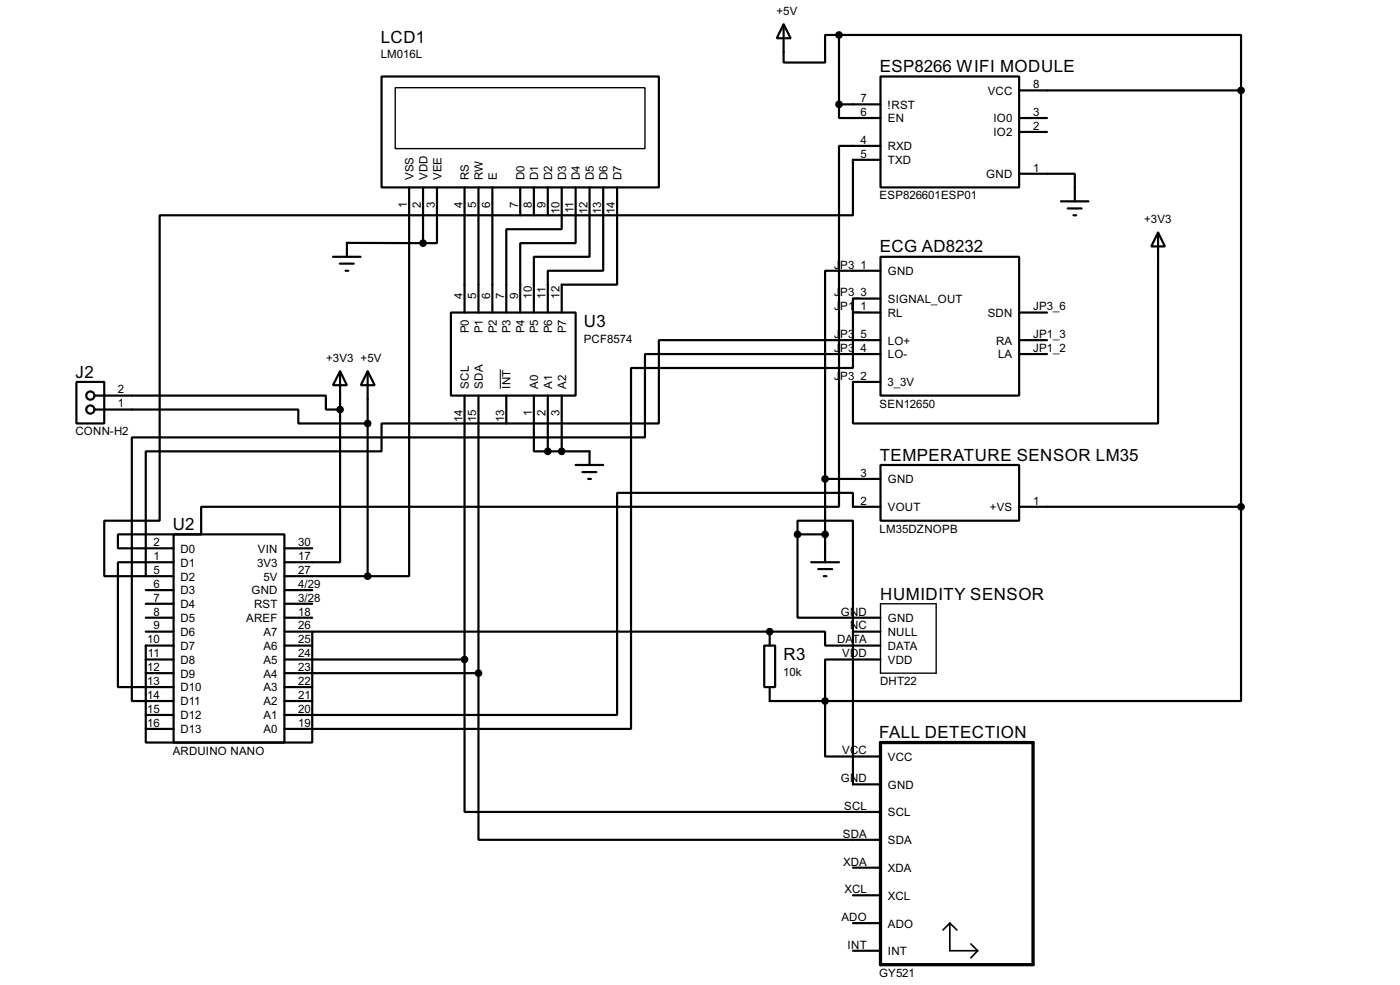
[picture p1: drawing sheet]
<svg xmlns="http://www.w3.org/2000/svg" width="256mm" height="180mm" viewBox="0 0 256 180" stroke-linecap="round" stroke-linejoin="round" font-family="sans-serif">
<g fill="none" stroke="#000" stroke-width=".4">
<path d="M69.9 14h50.8v20.3h-50.8zM143.6 4.5l1.3 2.5h-2.6zM143.6 4.5v7h7.6v-5.1h2.5M153.7 19.1v2.5h7.6M153.7 6.4h73.7v10.2M153.7 19.1h7.6M153.7 6.4v12.7M161.3 14h25.4v20.3h-25.4zM186.7 16.6h40.7M227.4 16.6v76.2M75 34.3v71.2h-7.6M77.5 34.3v10.2"/>
<path d="M80.1 34.3v10.2h-2.6M85.1 34.3v22.9M87.7 34.3v22.9M90.2 34.3v22.9M95.3 34.3v5.1M97.8 34.3v5.1M100.4 34.3v5.1M102.9 34.3v7.7h-10.1v15.2M105.5 34.3v10.2h-10.2v12.7M108 34.3v12.7h-10.2v10.2M110.5 34.3v15.3h-10.1v7.6M113.1 34.3v17.8h-10.2v5.1"/>
<path d="M161.3 29.3h-5v10.1h-127v55.9h-10.2v10.2h7.6v-2.6h5.1M161.3 26.7h-7.6v66.1h-116.8v5h-15.3v2.6h10.2M186.7 31.8h10.2v5.1M186.7 21.6h5.1M186.7 24.2h5.1M194.4 36.9h5M195.6 38.2h2.6M196.7 39.4h.5M61 47h5.1M62.3 48.3h2.5M63.3 49.6h.5M77.5 44.5h-13.9v2.5"/>
<path d="M82.6 57.2h22.9v15.2h-22.9zM156.3 57.2h5M161.3 47h25.4v25.4h-25.4zM161.3 49.6h-10.1v38.1M161.3 54.7h-5v12.7h-40.7v66h-63.5M186.7 57.2h5.1M212.2 42.6l1.2 2.5h-2.5zM212.2 42.6v34.9h-55.9v-7.6h5M14 69.9h5.1v7.6h-5.1zM17.3 72.4h42.4v2.6h2.6M17.3 75h37.4v2.5h12.7M62.3 68l1.3 2.5h-2.6z"/>
<path d="M62.3 75v27.9h-10.2M62.3 68v7M67.4 68l1.3 2.5h-2.6zM67.4 68v37.5M85.1 72.4v48.3M87.7 72.4v50.8M92.8 72.4v5.1M97.8 72.4v10.2h2.6M100.4 72.4v10.2M102.9 72.4v10.2M161.3 62.3h-40.6v15.2h-50.8v5.1h-43.2v20.3h-5.1v22.9h10.2M161.3 64.8h-43.1v15.3h-94v48.2h7.6"/>
<path d="M186.7 64.8h5.1M186.7 62.3h5.1M31.8 97.8h20.3v38.1h-20.3zM100.4 82.6h7.6v2.5M105.5 85.1h5M106.7 86.4h2.6M107.8 87.7h.5M146.1 97.8v15.3h15.2M146.1 97.8v-2.5h10.2v48.3h5M146.1 97.8h5.1M151.2 87.7v15.2M151.2 87.7h10.1"/>
<path d="M161.3 85.1h25.4v10.2h-25.4zM161.3 92.8h-5v-2.6h-43.2v40.7h-61M186.7 92.8h40.7M227.4 92.8v35.5h-76.2M26.7 105.5h5.1M26.7 113.1h5.1M26.7 115.6h5.1M26.7 108h5.1M26.7 110.5h5.1M52.1 105.5h15.3M52.1 118.2h5.1M52.1 113.1h5.1"/>
<path d="M52.1 115.6h5.1M52.1 100.4h5.1M52.1 108h5.1M52.1 110.5h5.1M140 118.2h2v7.6h-2zM141 115.6h10.2v2.6h10.1M141 115.6h-83.8v20.3h-30.5v-17.7h5.1M141 115.6v2.6M148.6 102.9h5.1M149.9 104.2h2.6M150.9 105.5h.5M156.3 115.6h5"/>
<path d="M26.7 120.7h5.1M26.7 123.2h5.1M26.7 130.9h5.1M26.7 133.4h5.1M52.1 128.3h5.1M52.1 120.7h33M52.1 123.2h35.6M52.1 125.8h5.1M85.1 120.7v27.9h76.2M87.7 123.2v30.5h73.6M141 125.8v2.5h10.2M151.2 128.3v10.2h10.1"/>
<path d="M161.3 120.7h-10.1v7.6M156.3 158.8h5M156.3 169h5M156.3 174h5M156.3 163.9h5"/>
<circle cx="16.5" cy="72.4" r=".75"/>
<circle cx="16.5" cy="75" r=".75"/>
</g>
<circle cx="141" cy="115.6" r=".2" fill="#000"/>
<path d="M91.7 67.6v3.5" fill="none" stroke="#000" stroke-width=".18"/>
<path d="M72.4 16.1h45.8v11.1h-45.8zM161.3 110.5h10.2v12.7h-10.2z" fill="none" stroke="#000" stroke-width=".25"/>
<g fill="#000" stroke="#000" stroke-width=".4">
<circle cx="153.7" cy="19.1" r=".5"/>
<circle cx="153.7" cy="6.4" r=".5"/>
<circle cx="227.3" cy="16.6" r=".5"/>
<circle cx="77.5" cy="44.5" r=".5"/>
<circle cx="62.3" cy="75" r=".5"/>
<circle cx="67.3" cy="77.5" r=".5"/>
<circle cx="100.3" cy="82.6" r=".5"/>
<circle cx="102.9" cy="82.6" r=".5"/>
<circle cx="146.1" cy="97.8" r=".5"/>
<circle cx="151.1" cy="97.8" r=".5"/>
<circle cx="151.1" cy="87.7" r=".5"/>
<circle cx="227.3" cy="92.8" r=".5"/>
<circle cx="67.3" cy="105.5" r=".5"/>
<circle cx="141" cy="115.6" r=".5"/>
<circle cx="85.1" cy="120.7" r=".5"/>
<circle cx="87.6" cy="123.2" r=".5"/>
<circle cx="151.1" cy="128.3" r=".5"/>
</g>
<path d="M161.3 135.9h28v40.7h-28z" fill="none" stroke="#000" stroke-width=".6"/>
<path d="M174 169v5h5.1M174 169l-1.2 1.2M174 169l1.3 1.2M177.9 172.8l1.2 1.2M179.1 174l-1.2 1.3" fill="none" stroke="#000" stroke-width=".3"/>
<g font-size="3.5">
<text x="69.8" y="7.8">LCD1</text>
<text x="161.2" y="13.2">ESP8266 WIFI MODULE</text>
<text x="161.2" y="46.2">ECG AD8232</text>
<text x="107" y="59.9">U3</text>
<text x="13.9" y="69.1">J2</text>
<text x="161.2" y="84.3">TEMPERATURE SENSOR LM35</text>
<text x="31.7" y="97">U2</text>
<text x="161.3" y="109.8">HUMIDITY SENSOR</text>
<text x="143.6" y="120.9">R3</text>
<text x="161.1" y="135">FALL DETECTION</text>
</g>
<g font-size="2.4">
<text x="142.3" y="2.8">+5V</text>
<text x="69.7" y="10.7">LM016L</text>
<text x="180.9" y="17.3">VCC</text>
<text x="189.3" y="16.2">8</text>
<text x="157.7" y="18.7">7</text>
<text x="157.7" y="21.2">6</text>
<text x="162.6" y="19.9">!RST</text>
<text x="162.6" y="22.4">EN</text>
<text x="182" y="22.4">IO0</text>
<text x="189.3" y="21.2">3</text>
<text x="189.3" y="23.8">2</text>
<text x="157.7" y="26.3">4</text>
<text x="157.7" y="28.9">5</text>
<text x="162.6" y="27.5">RXD</text>
<text x="182" y="25">IO2</text>
<text x="75.8" y="33" transform="rotate(-90 75.8 33)">VSS</text>
<text x="78.3" y="33" transform="rotate(-90 78.3 33)">VDD</text>
<text x="80.9" y="33" transform="rotate(-90 80.9 33)">VEE</text>
<text x="85.9" y="33" transform="rotate(-90 85.9 33)">RS</text>
<text x="88.5" y="33" transform="rotate(-90 88.5 33)">RW</text>
<text x="91" y="33" transform="rotate(-90 91 33)">E</text>
<text x="96.1" y="33" transform="rotate(-90 96.1 33)">D0</text>
<text x="98.6" y="33" transform="rotate(-90 98.6 33)">D1</text>
<text x="101.2" y="33" transform="rotate(-90 101.2 33)">D2</text>
<text x="103.7" y="33" transform="rotate(-90 103.7 33)">D3</text>
<text x="106.3" y="33" transform="rotate(-90 106.3 33)">D4</text>
<text x="108.8" y="33" transform="rotate(-90 108.8 33)">D5</text>
<text x="111.3" y="33" transform="rotate(-90 111.3 33)">D6</text>
<text x="113.9" y="33" transform="rotate(-90 113.9 33)">D7</text>
<text x="162.6" y="30">TXD</text>
<text x="180.7" y="32.6">GND</text>
<text x="189.3" y="31.4">1</text>
<text x="74.6" y="38" transform="rotate(-90 74.6 38)">1</text>
<text x="77.1" y="38" transform="rotate(-90 77.1 38)">2</text>
<text x="79.7" y="38" transform="rotate(-90 79.7 38)">3</text>
<text x="84.7" y="38" transform="rotate(-90 84.7 38)">4</text>
<text x="87.3" y="38" transform="rotate(-90 87.3 38)">5</text>
<text x="89.8" y="38" transform="rotate(-90 89.8 38)">6</text>
<text x="94.9" y="38" transform="rotate(-90 94.9 38)">7</text>
<text x="97.4" y="38" transform="rotate(-90 97.4 38)">8</text>
<text x="100" y="38" transform="rotate(-90 100 38)">9</text>
<text x="102.5" y="39.2" transform="rotate(-90 102.5 39.2)">10</text>
<text x="105.1" y="39" transform="rotate(-90 105.1 39)">11</text>
<text x="107.6" y="39.2" transform="rotate(-90 107.6 39.2)">12</text>
<text x="110.1" y="39.2" transform="rotate(-90 110.1 39.2)">13</text>
<text x="112.7" y="39.2" transform="rotate(-90 112.7 39.2)">14</text>
<text x="161.1" y="36.5">ESP826601ESP01</text>
<text x="209.6" y="40.9">+3V3</text>
<text x="152.8" y="49.2">J</text>
<text x="153.9" y="49.2">P3_1</text>
<text x="162.6" y="50.4">GND</text>
<text x="84.7" y="54.7" transform="rotate(-90 84.7 54.7)">4</text>
<text x="87.3" y="54.7" transform="rotate(-90 87.3 54.7)">5</text>
<text x="89.8" y="54.7" transform="rotate(-90 89.8 54.7)">6</text>
<text x="92.4" y="54.7" transform="rotate(-90 92.4 54.7)">7</text>
<text x="94.9" y="54.7" transform="rotate(-90 94.9 54.7)">9</text>
<text x="97.4" y="54.7" transform="rotate(-90 97.4 54.7)">10</text>
<text x="100" y="54.7" transform="rotate(-90 100 54.7)">11</text>
<text x="102.5" y="54.7" transform="rotate(-90 102.5 54.7)">12</text>
<text x="152.8" y="56.8">J</text>
<text x="152.8" y="54.3">J</text>
<text x="153.9" y="56.8">P1</text>
<text x="153.9" y="54.3">P3_3</text>
<text x="156.5" y="56.8">_1</text>
<text x="162.6" y="58">RL</text>
<text x="162.6" y="55.4">SIGNAL_OUT</text>
<text x="180.9" y="58">SDN</text>
<text x="189.3" y="56.8">JP3_6</text>
<text x="85.9" y="61" transform="rotate(-90 85.9 61)">P0</text>
<text x="88.5" y="61" transform="rotate(-90 88.5 61)">P1</text>
<text x="91" y="61" transform="rotate(-90 91 61)">P2</text>
<text x="93.6" y="61" transform="rotate(-90 93.6 61)">P3</text>
<text x="96.1" y="61" transform="rotate(-90 96.1 61)">P4</text>
<text x="98.6" y="61" transform="rotate(-90 98.6 61)">P5</text>
<text x="101.2" y="61" transform="rotate(-90 101.2 61)">P6</text>
<text x="103.7" y="61" transform="rotate(-90 103.7 61)">P7</text>
<text x="106.9" y="62.8">PCF8574</text>
<text x="152.8" y="61.9">J</text>
<text x="152.8" y="64.4">J</text>
<text x="153.9" y="61.9">P3</text>
<text x="153.9" y="64.4">P3</text>
<text x="156.5" y="61.9">_5</text>
<text x="156.5" y="64.4">_4</text>
<text x="162.6" y="63.1">LO+</text>
<text x="162.6" y="65.6">LO-</text>
<text x="182.5" y="63.1">RA</text>
<text x="182.8" y="65.6">LA</text>
<text x="189.3" y="64.4">JP1_2</text>
<text x="189.3" y="61.9">JP1_3</text>
<text x="21.6" y="72">2</text>
<text x="59.8" y="66.3">+3V3 +5V</text>
<text x="85.9" y="71.1" transform="rotate(-90 85.9 71.1)">SCL</text>
<text x="88.5" y="71.1" transform="rotate(-90 88.5 71.1)">SDA</text>
<text x="93.6" y="71.1" transform="rotate(-90 93.6 71.1)">INT</text>
<text x="98.6" y="71.1" transform="rotate(-90 98.6 71.1)">A0</text>
<text x="101.2" y="71.1" transform="rotate(-90 101.2 71.1)">A1</text>
<text x="103.7" y="71.1" transform="rotate(-90 103.7 71.1)">A2</text>
<text x="152.8" y="69.5">J</text>
<text x="153.9" y="69.5">P3_2</text>
<text x="162.6" y="70.7">3_3V</text>
<text x="21.6" y="74.6">1</text>
<text x="84.7" y="77.3" transform="rotate(-90 84.7 77.3)">14</text>
<text x="87.3" y="77.3" transform="rotate(-90 87.3 77.3)">15</text>
<text x="92.4" y="77.3" transform="rotate(-90 92.4 77.3)">13</text>
<text x="97.4" y="76.1" transform="rotate(-90 97.4 76.1)">1</text>
<text x="100" y="76.1" transform="rotate(-90 100 76.1)">2</text>
<text x="102.5" y="76.1" transform="rotate(-90 102.5 76.1)">3</text>
<text x="161.1" y="74.6">SEN12650</text>
<text x="13.8" y="79.7">CONN-H2</text>
<text x="157.7" y="87.3">3</text>
<text x="162.6" y="88.5">GND</text>
<text x="157.7" y="92.4">2</text>
<text x="162.6" y="93.6">VOUT</text>
<text x="181.3" y="93.6">+VS</text>
<text x="189.3" y="92.4">1</text>
<text x="28.1" y="100">2</text>
<text x="33.1" y="101.2">D0</text>
<text x="47.2" y="101.2">VIN</text>
<text x="54.7" y="100">30</text>
<text x="161.1" y="97.5">LM35DZNOPB</text>
<text x="28.1" y="102.5">1</text>
<text x="28.1" y="105.1">5</text>
<text x="28.1" y="107.6">6</text>
<text x="33.1" y="103.7">D1</text>
<text x="33.1" y="106.3">D2</text>
<text x="47.1" y="103.7">3V3</text>
<text x="48.3" y="106.3">5V</text>
<text x="54.7" y="107.6">4/29</text>
<text x="54.7" y="105.1">27</text>
<text x="54.7" y="102.5">17</text>
<text x="28.1" y="110.1">7</text>
<text x="28.1" y="112.7">8</text>
<text x="33.1" y="108.8">D3</text>
<text x="33.1" y="111.3">D4</text>
<text x="33.1" y="113.9">D5</text>
<text x="45.1" y="113.9">AREF</text>
<text x="46.1" y="108.8">GND</text>
<text x="46.5" y="111.3">RST</text>
<text x="54.7" y="112.7">18</text>
<text x="54.7" y="110.1">3/28</text>
<text x="154" y="112.7">GND</text>
<text x="162.6" y="113.9">GND</text>
<text x="27" y="117.8">10</text>
<text x="28.1" y="115.2">9</text>
<text x="33.1" y="116.4">D6</text>
<text x="33.1" y="119">D7</text>
<text x="48.3" y="116.4">A7</text>
<text x="48.3" y="119">A6</text>
<text x="54.7" y="115.2">26</text>
<text x="54.7" y="117.8">25</text>
<text x="153.3" y="117.8">DATA</text>
<text x="155.7" y="115.2">NC</text>
<text x="162.6" y="119">DATA</text>
<text x="162.6" y="116.4">NULL</text>
<text x="27" y="122.8">12</text>
<text x="27" y="125.4">13</text>
<text x="27.1" y="120.3">11</text>
<text x="33.1" y="121.5">D8</text>
<text x="33.1" y="124">D9</text>
<text x="48.3" y="121.5">A5</text>
<text x="48.3" y="124">A4</text>
<text x="54.7" y="120.3">24</text>
<text x="54.7" y="122.8">23</text>
<text x="54.7" y="125.4">22</text>
<text x="143.5" y="123.8">10k</text>
<text x="154.3" y="120.3">VDD</text>
<text x="161.2" y="125.4">DHT22</text>
<text x="162.6" y="121.5">VDD</text>
<text x="27" y="127.9">14</text>
<text x="27" y="130.5">15</text>
<text x="33.1" y="126.6">D10</text>
<text x="33.1" y="129.1">D11</text>
<text x="33.1" y="131.7">D12</text>
<text x="48.3" y="126.6">A3</text>
<text x="48.3" y="129.1">A2</text>
<text x="48.3" y="131.7">A1</text>
<text x="54.7" y="127.9">21</text>
<text x="54.7" y="130.5">20</text>
<text x="27" y="133">16</text>
<text x="33.1" y="134.2">D13</text>
<text x="48.3" y="134.2">A0</text>
<text x="54.7" y="133">19</text>
<text x="31.6" y="138.1">ARDUINO NANO</text>
<text x="154" y="143.2">GND</text>
<text x="154.3" y="138.1">VCC</text>
<text x="162.6" y="139.3">VCC</text>
<text x="154.6" y="148.2">SCL</text>
<text x="162.6" y="144.4">GND</text>
<text x="162.6" y="149.4">SCL</text>
<text x="154.4" y="153.3">SDA</text>
<text x="162.6" y="154.5">SDA</text>
<text x="154.4" y="158.4">XDA</text>
<text x="162.6" y="159.6">XDA</text>
<text x="154.7" y="163.5">XCL</text>
<text x="162.6" y="164.7">XCL</text>
<text x="154.1" y="168.6">ADO</text>
<text x="155.3" y="173.6">INT</text>
<text x="162.6" y="169.8">ADO</text>
<text x="161" y="178.9">GY521</text>
<text x="162.6" y="174.8">INT</text>
</g>
</svg>
